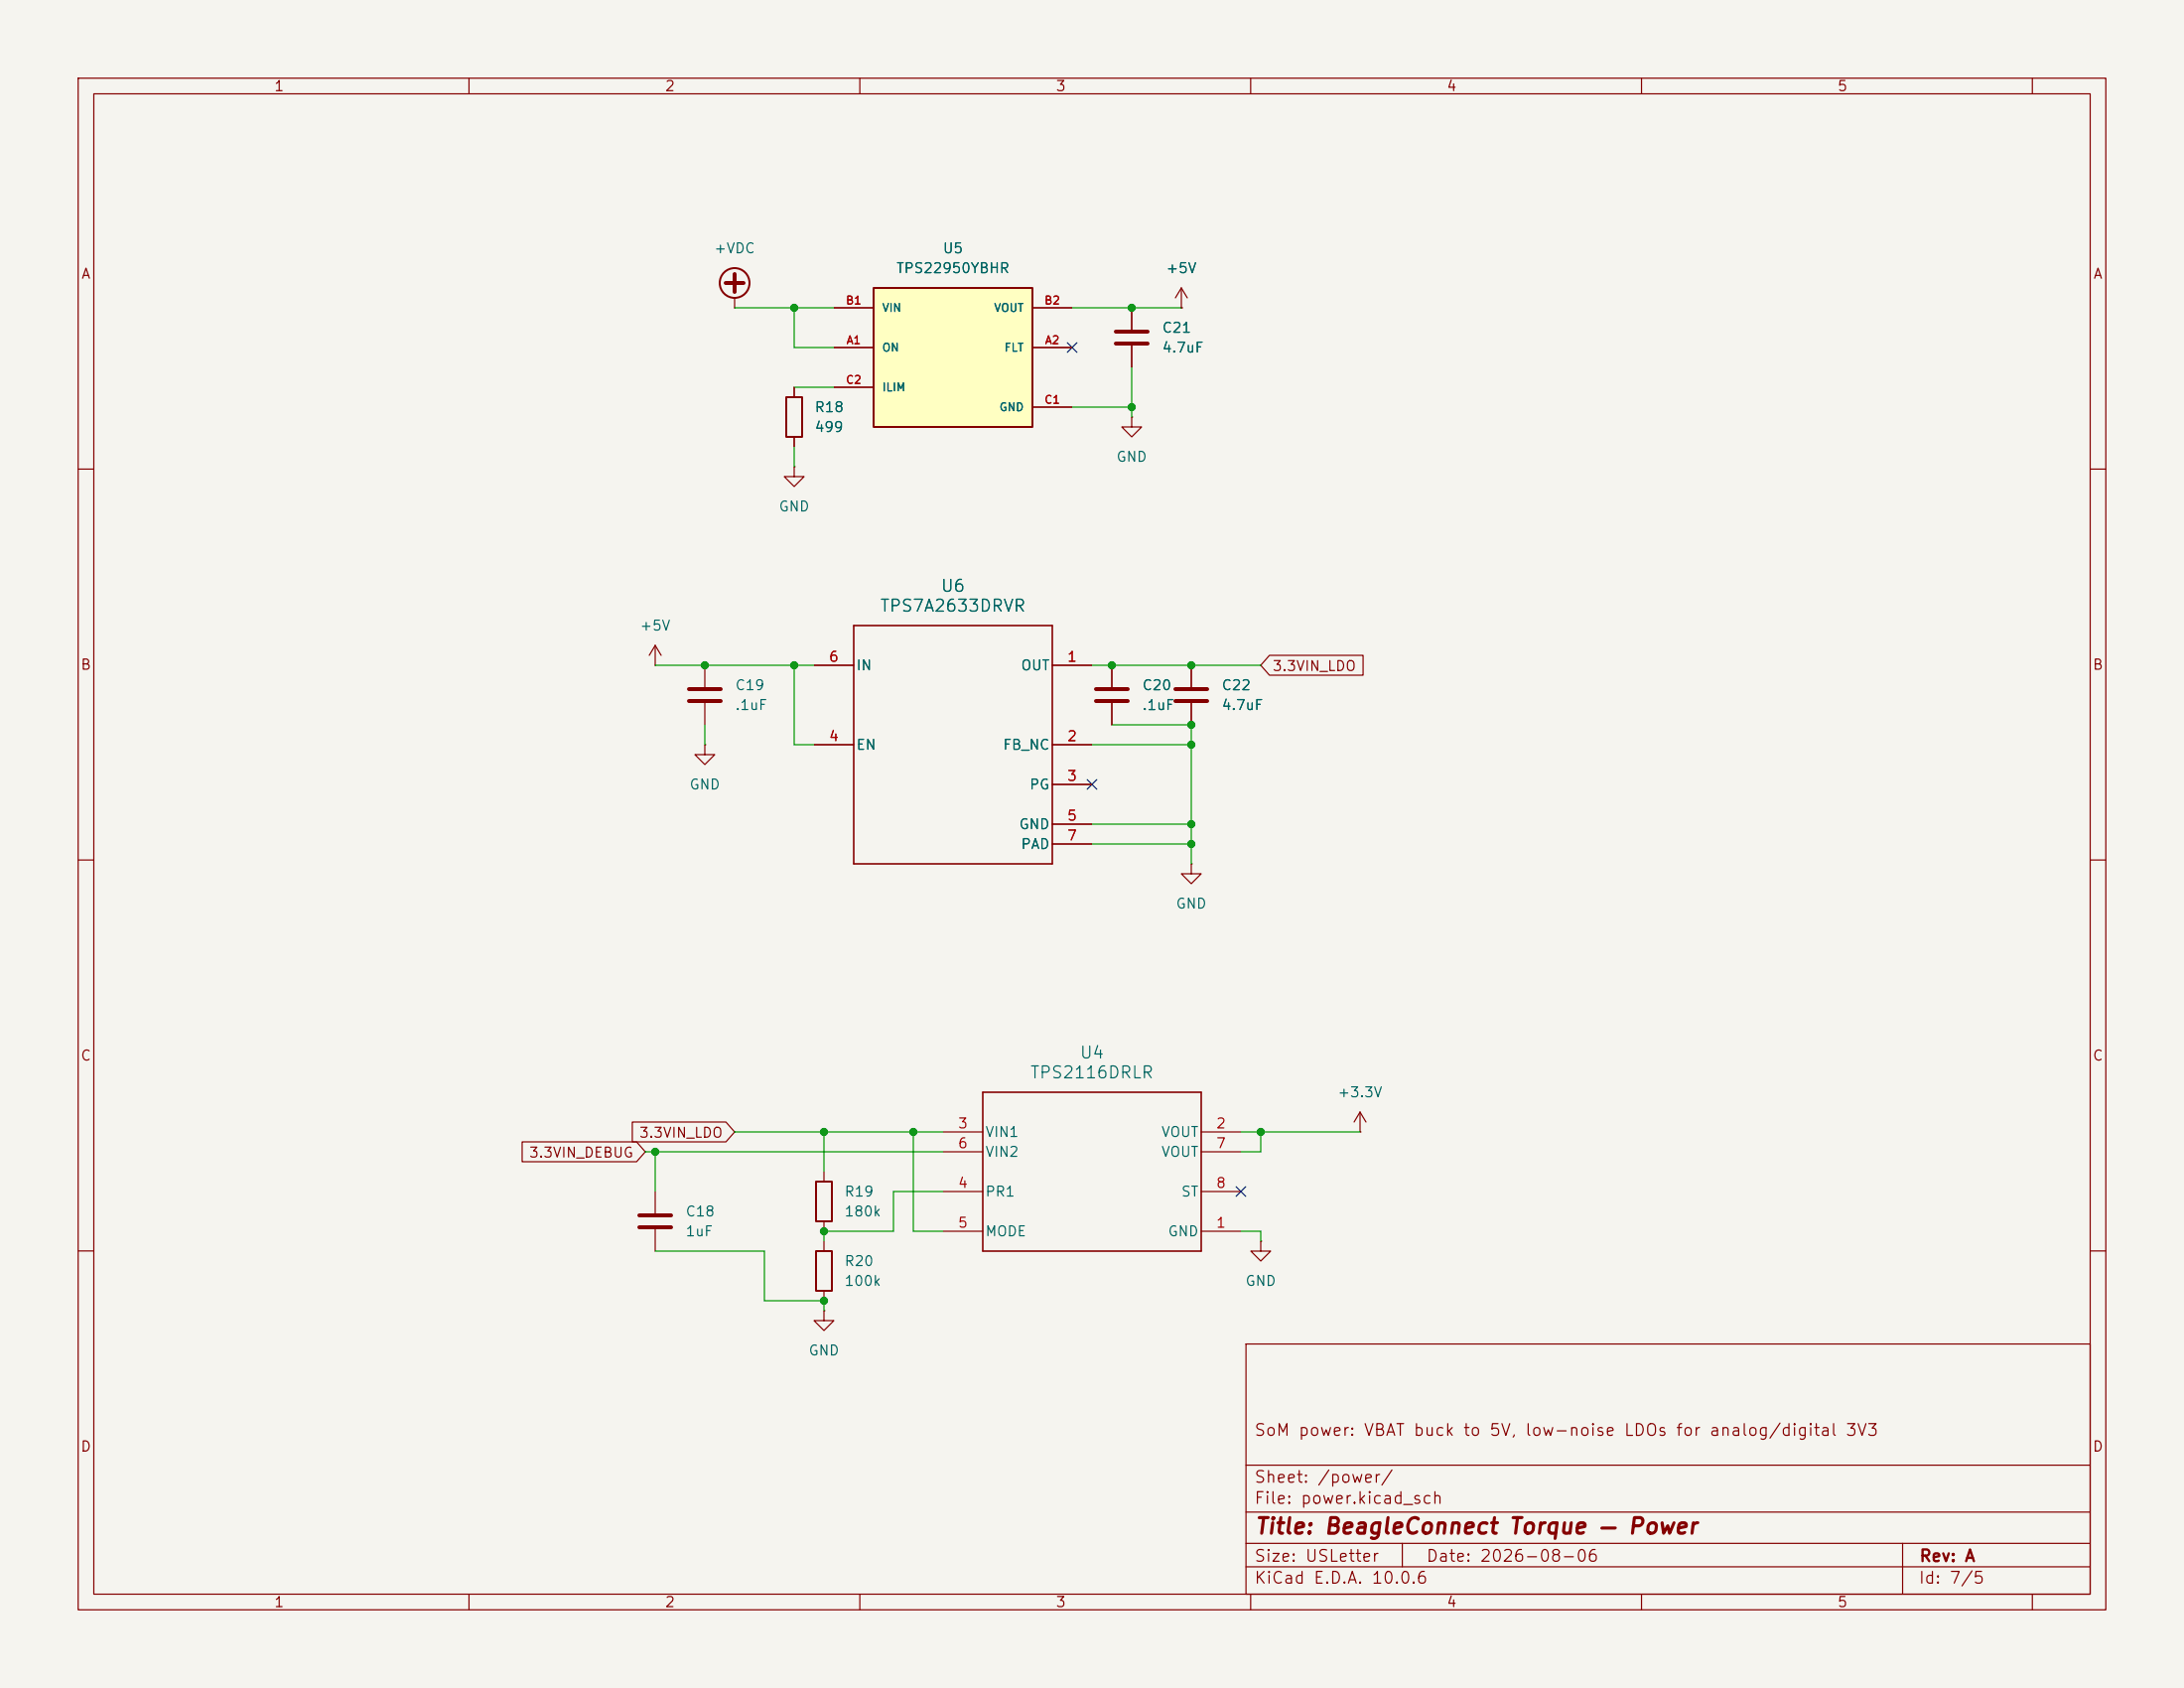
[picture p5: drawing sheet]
<svg xmlns="http://www.w3.org/2000/svg" width="279mm" height="216mm" viewBox="0 0 279 216" stroke-linecap="round" stroke-linejoin="round" font-family="sans-serif">
<path d="M0 0h279.4v215.9h-279.4z" fill="#f5f4ef" stroke="#f5f4ef" stroke-width=".13"/>
<g fill="none" stroke="#840000" stroke-width=".15">
<path d="M10 10h259.4v195.9h-259.4zM12 12h255.4v191.9h-255.4zM60 10v2M110 10v2M160 10v2M210 10v2M260 10v2M10 60h2M267.4 60h2M10 110h2M152.4 110.5v1.3h1.3l-1.3 1.2-1.3-1.2h1.3M152.4 110.5h.1"/>
<path d="M267.4 110h2M83.8 152.4v2.8M83.8 157.2v2.8M105.4 149.9v1.2M105.4 156.2v1.3M105.4 158.8v1.2M120.6 157.5h5.1M120.6 144.8h5.1M120.6 152.4h5.1M120.6 147.3h5.1M153.7 157.5h5M153.7 144.8h5"/>
<path d="M153.7 152.4h5M153.7 147.3h5M174 144.8h.1M174 142.2l-.8 1.3M174 142.2l.8 1.3M174 142.2v2.6M10 160h2M105.4 167.6v1.3h1.3l-1.3 1.3-1.3-1.3h1.3M105.4 167.6h.1M105.4 165.1v1.3M159.4 171.9h108v32h-108zM267.4 160h2"/>
<path d="M159.4 197.4h108M159.4 193.4h108M159.4 187.4h108M179.4 197.4v3M243.4 197.4v6.5M60 203.9v2M110 203.9v2M159.4 200.4h108M160 203.9v2M210 203.9v2M260 203.9v2"/>
</g>
<path d="M125.7 139.7h28v20.3h-28z" fill="none" stroke="#840000" stroke-width=".2"/>
<path d="M81.8 155.4h4.1M81.8 157h4.1" fill="none" stroke="#840000" stroke-width=".51"/>
<path d="M104.4 151.1h2v5.1h-2zM104.4 160h2v5.1h-2z" fill="none" stroke="#840000" stroke-width=".25"/>
<path d="M111.8 36.8h20.3v17.8h-20.3z" fill="#ffffc2"/>
<g fill="none" stroke="#840000" stroke-width=".25">
<path d="M111.8 36.8h20.3v17.8h-20.3zM100.6 50.8h2v5.1h-2z"/>
<circle cx="94" cy="36.2" r="1.9"/>
</g>
<g fill="none" stroke="#840000" stroke-width=".15">
<path d="M94 39.4h.1M94 38.1v1.3M106.7 39.4h5.1M132.1 39.4h5.1M144.8 39.4v2.8M151.1 39.4h.1M151.1 36.8l-.7 1.3M151.1 36.8l.8 1.3M151.1 36.8v2.6M101.6 59.7v1.3h1.3l-1.3 1.2-1.3-1.2h1.3M101.6 59.7h.1M101.6 49.5v1.3"/>
<path d="M101.6 55.9v1.3M106.7 44.5h5.1M106.7 49.5h5.1M132.1 44.5h5.1M132.1 52.1h5.1M144.8 53.3v1.3h1.2l-1.2 1.3-1.3-1.3h1.3M144.8 53.3h.1M144.8 44.2v2.8M83.8 85.1h.1M83.8 82.6l-.7 1.2M83.8 82.6l.8 1.2M83.8 82.6v2.5"/>
<path d="M90.2 95.3v1.2h1.2l-1.2 1.3-1.3-1.3h1.3M90.2 95.3h.1M90.2 85.1v2.8M90.2 89.9v2.8M104.1 85.1h5.1M104.1 95.3h5.1M134.6 85.1h5.1M134.6 95.3h5.1M142.2 85.1v2.8M142.2 89.9v2.8M152.4 85.1v2.8M152.4 89.9v2.8"/>
<path d="M162.4 83.8h12v2.6h-12l-1.1-1.3zM134.6 100.3h5.1M134.6 105.4h5.1M134.6 108h5.1M66.8 146h14.6l1.1 1.3-1.1 1.3h-14.6zM80.9 143.5h12l1.1 1.3-1.1 1.3h-12zM161.3 158.8v1.2h1.3l-1.3 1.3-1.3-1.3h1.3M161.3 158.8h.1"/>
</g>
<path d="M92.8 36.2h2.3M94 35.1v2.2M142.7 42.4h4.1M142.7 43.9h4.1M88.1 88.1h4.1M88.1 89.7h4.1M140.2 88.1h4.1M140.2 89.7h4.1M150.4 88.1h4M150.4 89.7h4" fill="none" stroke="#840000" stroke-width=".51"/>
<path d="M109.2 80h25.4v30.5h-25.4z" fill="none" stroke="#840000" stroke-width=".2"/>
<g fill="none" stroke="#009600" stroke-width=".15">
<path d="M94 39.4h12.7M101.6 39.4v5.1h5.1M137.2 39.4h13.9M101.6 57.2v2.5M101.6 49.5h5.1M137.2 52.1h7.6M144.8 47v6.3M83.8 85.1h20.3M90.2 92.7v2.6M101.6 85.1v10.2h2.5M139.7 95.3h12.7M139.7 85.1h21.6"/>
<path d="M142.2 92.7h10.2v17.8M139.7 108h12.7M139.7 105.4h12.7M82.5 147.3h38.1M83.8 147.3v5.1M94 144.8h26.6M105.4 144.8v5.1M116.8 144.8v12.7h3.8M120.6 152.4h-6.3v5.1h-8.9v1.3M158.7 157.5h2.6v1.3M158.7 144.8h15.3M161.3 144.8v2.5h-2.6"/>
<path d="M83.8 160h14v6.4h7.6v1.2"/>
</g>
<path d="M136.6 43.8l1.2 1.3M137.8 43.8l-1.2 1.3M139.1 99.7l1.2 1.2M140.3 99.7l-1.2 1.2M158.1 151.8l1.3 1.2M159.4 151.8l-1.3 1.2" fill="none" stroke="#000084" stroke-width=".15"/>
<g fill="#009600" stroke="#009600" stroke-width=".13">
<circle cx="144.8" cy="39.4" r=".46"/>
<circle cx="101.6" cy="85.1" r=".46"/>
<circle cx="101.6" cy="39.4" r=".46"/>
<circle cx="90.2" cy="85.1" r=".46"/>
<circle cx="144.8" cy="52.1" r=".46"/>
<circle cx="105.4" cy="157.5" r=".46"/>
<circle cx="161.3" cy="144.8" r=".46"/>
<circle cx="105.4" cy="144.8" r=".46"/>
<circle cx="116.8" cy="144.8" r=".46"/>
<circle cx="83.8" cy="147.3" r=".46"/>
<circle cx="105.4" cy="166.4" r=".46"/>
<circle cx="152.4" cy="105.4" r=".46"/>
<circle cx="152.4" cy="108" r=".46"/>
<circle cx="142.2" cy="85.1" r=".46"/>
<circle cx="152.4" cy="92.7" r=".46"/>
<circle cx="152.4" cy="95.3" r=".46"/>
<circle cx="152.4" cy="85.1" r=".46"/>
</g>
<text font-size="2" fill="#840000" x="160.4" y="196.7">Title: BeagleConnect Torque — Power</text>
<g font-size="1.5" fill="#006464">
<text x="120.2" y="76.1">U6</text>
<text x="112.5" y="78.6">TPS7A2633DRVR</text>
<text x="138" y="135.8">U4</text>
<text x="131.7" y="138.3">TPS2116DRLR</text>
</g>
<g font-size="1.5" fill="#840000">
<text x="160.4" y="184">SoM power: VBAT buck to 5V, low-noise LDOs for analog/digital 3V3</text>
<text x="160.4" y="190">Sheet: /power/</text>
<text x="160.4" y="192.7">File: power.kicad_sch</text>
<text x="160.4" y="202.9">KiCad E.D.A. 10.0.6</text>
<text x="160.4" y="200.1">Size: USLetter</text>
<text x="182.4" y="200.1">Date: 2026-08-06</text>
<text x="245.4" y="202.9">Id: 7/5</text>
<text x="245.4" y="200.1">Rev: A</text>
</g>
<g font-size="1.3" fill="#840000">
<text x="35" y="12">1</text>
<text x="85" y="12">2</text>
<text x="135" y="12">3</text>
<text x="185" y="12">4</text>
<text x="235" y="12">5</text>
<text x="10.3" y="36">A</text>
<text x="267.7" y="36">A</text>
<text x="10.2" y="86">B</text>
<text x="162.7" y="86.1">3.3VIN_LDO</text>
<text x="267.6" y="86">B</text>
<text x="10.2" y="136">C</text>
<text x="267.6" y="136">C</text>
<text x="67.6" y="148.4">3.3VIN_DEBUG</text>
<text x="81.7" y="145.8">3.3VIN_LDO</text>
<text x="10.2" y="186">D</text>
<text x="267.6" y="186">D</text>
<text x="35" y="205.9">1</text>
<text x="85" y="205.9">2</text>
<text x="135" y="205.9">3</text>
<text x="185" y="205.9">4</text>
<text x="235" y="205.9">5</text>
</g>
<g font-size="1.3" fill="#006464">
<text x="91.3" y="32.7">+VDC</text>
<text x="114.6" y="35.3">TPS22950YBHR</text>
<text x="120.5" y="32.7">U5</text>
<text x="149.1" y="35.3">+5V</text>
<text x="148.6" y="42.9">C21</text>
<text x="148.6" y="45.4">4.7uF</text>
<text x="104.1" y="53">R18</text>
<text x="104.1" y="55.6">499</text>
<text x="142.7" y="59.4">GND</text>
<text x="99.5" y="65.7">GND</text>
<text x="81.8" y="81">+5V</text>
<text x="94" y="88.6">C19</text>
<text x="109.4" y="86.1">IN</text>
<text x="130.5" y="86.1">OUT</text>
<text x="146" y="88.6">C20</text>
<text x="156.2" y="88.6">C22</text>
<text x="94" y="91.1">.1uF</text>
<text x="146" y="91.1">.1uF</text>
<text x="156.2" y="91.1">4.7uF</text>
<text x="88.1" y="101.3">GND</text>
<text x="109.4" y="96.2">EN</text>
<text x="128.2" y="96.2">FB_NC</text>
<text x="131.6" y="101.3">PG</text>
<text x="130.3" y="106.4">GND</text>
<text x="130.5" y="108.9">PAD</text>
<text x="150.3" y="116.5">GND</text>
<text x="171" y="140.7">+3.3V</text>
<text x="126" y="145.7">VIN1</text>
<text x="126" y="148.3">VIN2</text>
<text x="148.5" y="145.7">VOUT</text>
<text x="148.5" y="148.3">VOUT</text>
<text x="87.6" y="155.9">C18</text>
<text x="107.9" y="153.4">R19</text>
<text x="107.9" y="155.9">180k</text>
<text x="126" y="153.4">PR1</text>
<text x="151" y="153.4">ST</text>
<text x="87.6" y="158.4">1uF</text>
<text x="126" y="158.4">MODE</text>
<text x="149.3" y="158.4">GND</text>
<text x="107.9" y="162.3">R20</text>
<text x="107.9" y="164.8">100k</text>
<text x="159.2" y="164.8">GND</text>
<text x="103.3" y="173.7">GND</text>
</g>
<g font-size="1.3" fill="#a90000">
<text x="105.9" y="85">6</text>
<text x="136.4" y="85">1</text>
<text x="105.9" y="95.1">4</text>
<text x="136.4" y="95.1">2</text>
<text x="136.4" y="100.2">3</text>
<text x="136.4" y="105.3">5</text>
<text x="136.4" y="107.8">7</text>
<text x="122.5" y="144.6">3</text>
<text x="122.5" y="147.2">6</text>
<text x="155.5" y="144.6">2</text>
<text x="155.5" y="147.2">7</text>
<text x="122.5" y="152.3">4</text>
<text x="155.5" y="152.3">8</text>
<text x="122.5" y="157.3">5</text>
<text x="155.5" y="157.3">1</text>
</g>
<g font-size="1" fill="#a90000">
<text x="108.1" y="39.2">B1</text>
<text x="133.5" y="39.2">B2</text>
<text x="108.2" y="44.3">A1</text>
<text x="133.6" y="44.3">A2</text>
<text x="108.1" y="49.3">C2</text>
<text x="133.5" y="51.9">C1</text>
</g>
<g font-size="1" fill="#006464">
<text x="112.8" y="40.1">VIN</text>
<text x="127.1" y="40.1">VOUT</text>
<text x="112.8" y="45.2">ON</text>
<text x="128.4" y="45.2">FLT</text>
<text x="112.8" y="50.3">ILIM</text>
<text x="127.8" y="52.8">GND</text>
</g>
</svg>
